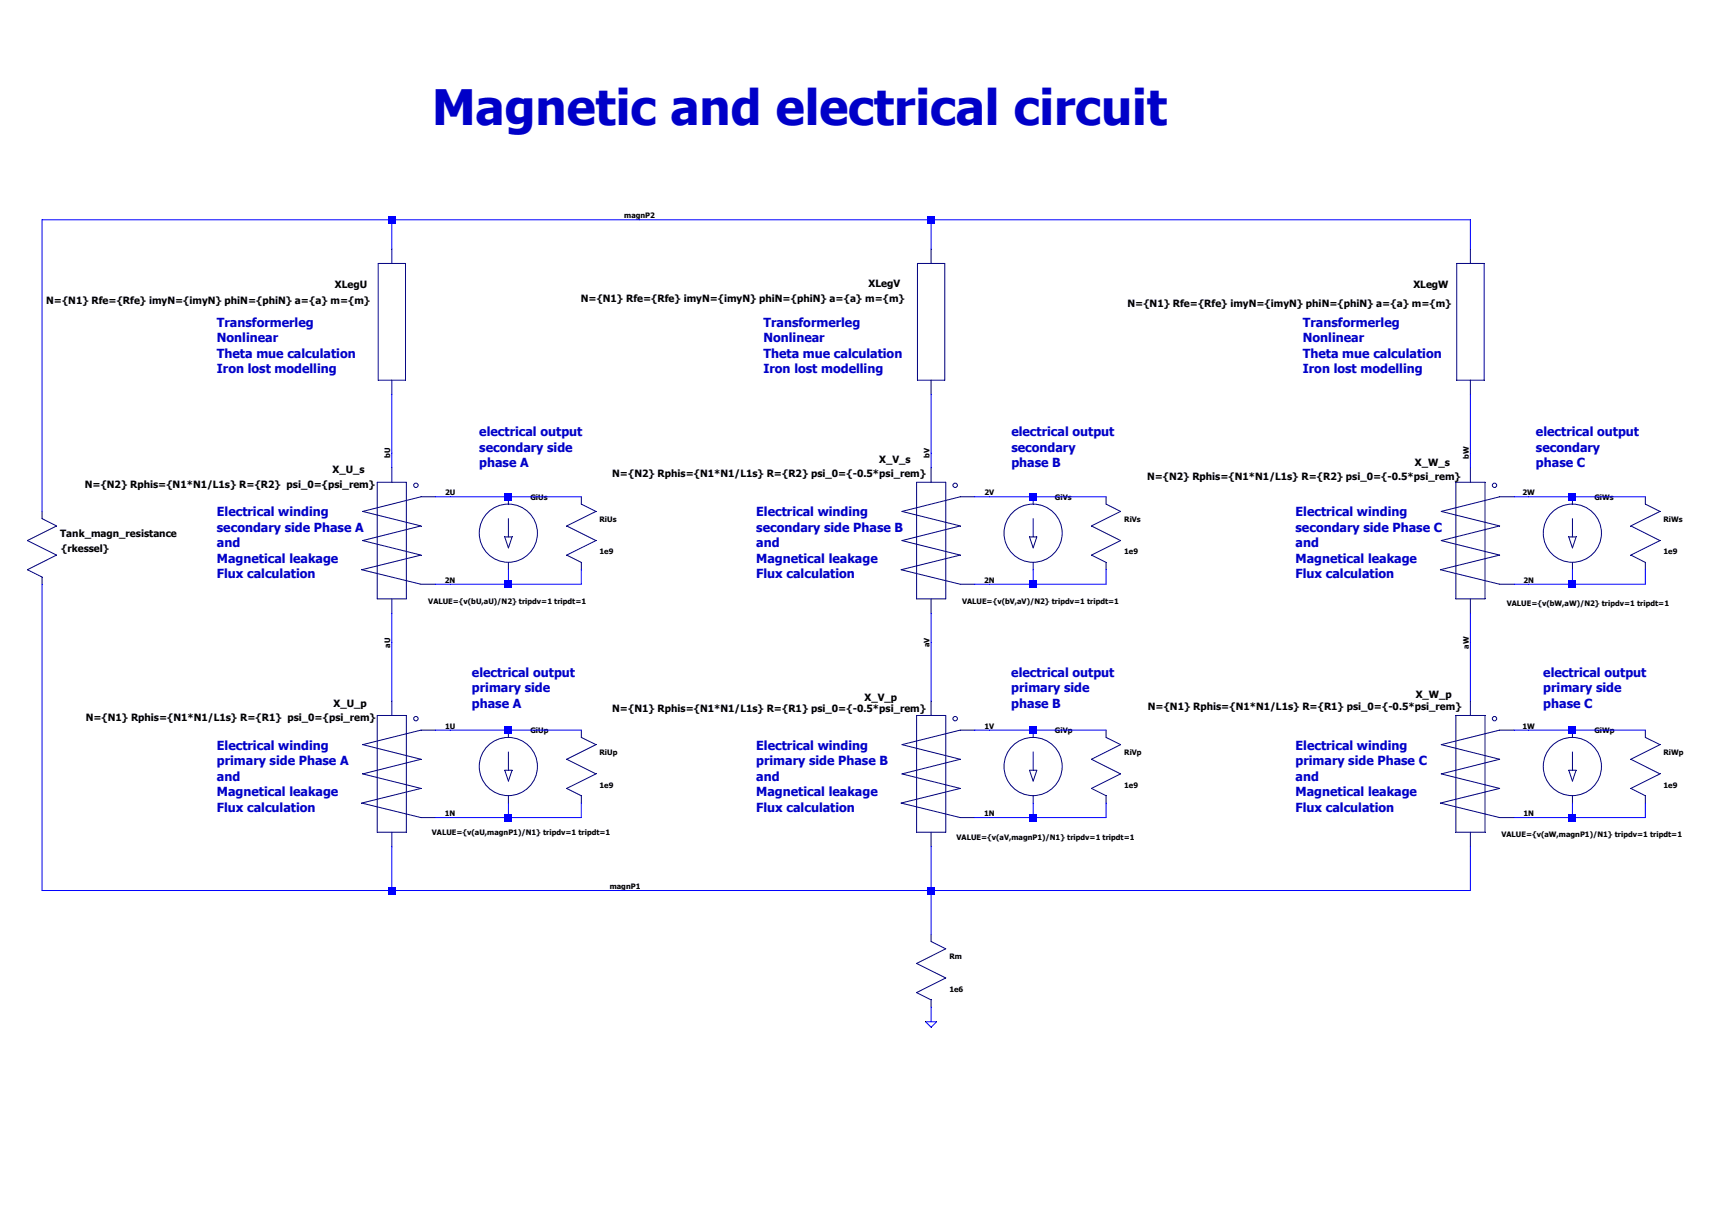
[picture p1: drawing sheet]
Version 4.1
SHEET 1 1228 680
WIRE -192 -480 -576 -480
WIRE 80 -480 -192 -480
WIRE 400 -480 80 -480
WIRE 992 -480 400 -480
WIRE -192 -448 -192 -480
WIRE 400 -448 400 -480
WIRE 992 -448 992 -480
WIRE -192 -224 -192 -288
WIRE 400 -224 400 -288
WIRE 992 -224 992 -288
WIRE -192 -208 -192 -224
WIRE 400 -208 400 -224
WIRE 992 -208 992 -224
WIRE -128 -176 -144 -176
WIRE -64 -176 -128 -176
WIRE 16 -176 -64 -176
WIRE 464 -176 448 -176
WIRE 512 -176 464 -176
WIRE 592 -176 512 -176
WIRE 1056 -176 1040 -176
WIRE 1104 -176 1056 -176
WIRE 1184 -176 1104 -176
WIRE -576 -160 -576 -480
WIRE -128 -80 -144 -80
WIRE -64 -80 -64 -96
WIRE -64 -80 -128 -80
WIRE 16 -80 16 -96
WIRE 16 -80 -64 -80
WIRE 464 -80 448 -80
WIRE 512 -80 512 -96
WIRE 512 -80 464 -80
WIRE 592 -80 592 -96
WIRE 592 -80 512 -80
WIRE 1056 -80 1040 -80
WIRE 1104 -80 1104 -96
WIRE 1104 -80 1056 -80
WIRE 1184 -80 1184 -96
WIRE 1184 -80 1104 -80
WIRE -192 -16 -192 -48
WIRE 400 -16 400 -48
WIRE 992 -16 992 -48
WIRE -192 48 -192 -16
WIRE 400 48 400 -16
WIRE 992 48 992 -16
WIRE -128 80 -144 80
WIRE -64 80 -128 80
WIRE 16 80 -64 80
WIRE 464 80 448 80
WIRE 512 80 464 80
WIRE 592 80 512 80
WIRE 1056 80 1040 80
WIRE 1104 80 1056 80
WIRE 1184 80 1104 80
WIRE -128 176 -144 176
WIRE -64 176 -64 160
WIRE -64 176 -128 176
WIRE 16 176 16 160
WIRE 16 176 -64 176
WIRE 464 176 448 176
WIRE 512 176 512 160
WIRE 512 176 464 176
WIRE 592 176 592 160
WIRE 592 176 512 176
WIRE 1056 176 1040 176
WIRE 1104 176 1104 160
WIRE 1104 176 1056 176
WIRE 1184 176 1184 160
WIRE 1184 176 1104 176
WIRE -576 256 -576 -80
WIRE -192 256 -192 208
WIRE -192 256 -576 256
WIRE 64 256 -192 256
WIRE 400 256 400 208
WIRE 400 256 64 256
WIRE 992 256 992 208
WIRE 992 256 400 256
WIRE 400 304 400 256
WIRE 400 400 400 384
FLAG 400 400 0
FLAG -128 -176 2U
FLAG -128 -80 2N
FLAG 464 -80 2N
FLAG 1056 -80 2N
FLAG -128 176 1N
FLAG 464 176 1N
FLAG 1056 176 1N
FLAG 464 -176 2V
FLAG 1056 -176 2W
FLAG -128 80 1U
FLAG 464 80 1V
FLAG 1056 80 1W
FLAG -192 -224 bU
FLAG 400 -224 bV
FLAG 992 -224 bW
FLAG 992 -16 aW
FLAG 64 256 magnP1
FLAG 80 -480 magnP2
FLAG -192 -16 aU
FLAG 400 -16 aV
SYMBOL schenkel -192 -384 R180
WINDOW 0 27 26 Left 3
WINDOW 39 24 8 Left 3
SYMATTR InstName XLegU
SYMATTR SpiceLine N={N1} Rfe={Rfe} imyN={imyN} phiN={phiN} a={a} m={m}
SYMBOL wicklung -192 -112 R0
WINDOW 0 -65 -94 Left 3
WINDOW 39 -337 -78 Left 3
SYMATTR InstName X_U_s
SYMATTR SpiceLine N={N2} Rphis={N1*N1/L1s} R={R2}  psi_0={psi_rem}
SYMBOL wicklung -192 144 R0
WINDOW 0 -64 -94 Left 3
WINDOW 39 -336 -78 Left 3
SYMATTR InstName X_U_p
SYMATTR SpiceLine N={N1} Rphis={N1*N1/L1s} R={R1}  psi_0={psi_rem}
SYMBOL schenkel 400 -384 R180
WINDOW 0 34 27 Left 3
WINDOW 39 29 10 Left 3
SYMATTR InstName XLegV
SYMATTR SpiceLine N={N1} Rfe={Rfe} imyN={imyN} phiN={phiN} a={a} m={m}
SYMBOL wicklung 400 -112 R0
WINDOW 0 -57 -106 Left 3
WINDOW 39 -350 -90 Left 3
SYMATTR InstName X_V_s
SYMATTR SpiceLine N={N2} Rphis={N1*N1/L1s} R={R2} psi_0={-0.5*psi_rem}
SYMBOL wicklung 400 144 R0
WINDOW 0 -73 -100 Left 3
WINDOW 39 -350 -88 Left 3
SYMATTR InstName X_V_p
SYMATTR SpiceLine N={N1} Rphis={N1*N1/L1s} R={R1} psi_0={-0.5*psi_rem}
SYMBOL schenkel 992 -384 R180
WINDOW 0 24 26 Left 3
WINDOW 39 21 5 Left 3
SYMATTR InstName XLegW
SYMATTR SpiceLine N={N1} Rfe={Rfe} imyN={imyN} phiN={phiN} a={a} m={m}
SYMBOL wicklung 992 -112 R0
WINDOW 0 -61 -102 Left 3
WINDOW 39 -355 -87 Left 3
SYMATTR InstName X_W_s
SYMATTR SpiceLine N={N2} Rphis={N1*N1/L1s} R={R2} psi_0={-0.5*psi_rem}
SYMBOL wicklung 992 144 R0
WINDOW 0 -60 -104 Left 3
WINDOW 39 -354 -91 Left 3
SYMATTR InstName X_W_p
SYMATTR SpiceLine N={N1} Rphis={N1*N1/L1s} R={R1} psi_0={-0.5*psi_rem}
SYMBOL res 384 288 R0
SYMATTR InstName Rm
SYMATTR Value 1e6
SYMBOL f -64 80 R0
WINDOW 3 -84 112 Left 2
SYMATTR Value VALUE={v(aU,magnP1)/N1} tripdv=1 tripdt=1
SYMATTR InstName GiUp
SYMATTR Prefix G
SYMBOL res 0 64 R0
SYMATTR InstName RiUp
SYMATTR Value 1e9
SYMBOL f -64 -176 R0
WINDOW 3 -88 114 Left 2
SYMATTR Value VALUE={v(bU,aU)/N2} tripdv=1 tripdt=1
SYMATTR InstName GiUs
SYMATTR Prefix G
SYMBOL res 0 -192 R0
SYMATTR InstName RiUs
SYMATTR Value 1e9
SYMBOL f 512 -176 R0
WINDOW 3 -78 114 Left 2
SYMATTR Value VALUE={v(bV,aV)/N2} tripdv=1 tripdt=1
SYMATTR InstName GiVs
SYMATTR Prefix G
SYMBOL res 576 -192 R0
SYMATTR InstName RiVs
SYMATTR Value 1e9
SYMBOL f 512 80 R0
WINDOW 3 -84 117 Left 2
SYMATTR Value VALUE={v(aV,magnP1)/N1} tripdv=1 tripdt=1
SYMATTR InstName GiVp
SYMATTR Prefix G
SYMBOL res 576 64 R0
SYMATTR InstName RiVp
SYMATTR Value 1e9
SYMBOL f 1104 -176 R0
WINDOW 3 -72 117 Left 2
SYMATTR Value VALUE={v(bW,aW)/N2} tripdv=1 tripdt=1
SYMATTR InstName GiWs
SYMATTR Prefix G
SYMBOL res 1168 -192 R0
SYMATTR InstName RiWs
SYMATTR Value 1e9
SYMBOL f 1104 80 R0
WINDOW 3 -78 114 Left 2
SYMATTR Value VALUE={v(aW,magnP1)/N1} tripdv=1 tripdt=1
SYMATTR InstName GiWp
SYMATTR Prefix G
SYMBOL res 1168 64 R0
SYMATTR InstName RiWp
SYMATTR Value 1e9
SYMBOL res -592 -176 R0
WINDOW 0 36 40 Left 3
WINDOW 3 37 56 Left 3
SYMATTR InstName Tank_magn_resistance
SYMATTR Value {rkessel}
TEXT -384 -368 Left 4 ;Transformerleg\nNonlinear \nTheta mue calculation\nIron lost modelling
TEXT 80 -536 Left 6 ;Magnetical and electrical circuit
TEXT -96 -248 Left 4 ;electrical output\nsecondary side\nphase A
TEXT 488 -248 Left 4 ;electrical output\nsecondary\nphase B
TEXT 1064 -248 Left 4 ;electrical output\nsecondary\nphase C
TEXT -384 -160 Left 4 ;Electrical winding\nsecondary side Phase A\nand\nMagnetical leakage\nFlux calculation
TEXT -384 96 Left 4 ;Electrical winding\nprimary side Phase A\nand\nMagnetical leakage\nFlux calculation
TEXT 208 -160 Left 4 ;Electrical winding\nsecondary side Phase B\nand\nMagnetical leakage\nFlux calculation
TEXT 208 96 Left 4 ;Electrical winding\nprimary side Phase B\nand\nMagnetical leakage\nFlux calculation
TEXT 800 96 Left 4 ;Electrical winding\nprimary side Phase C\nand\nMagnetical leakage\nFlux calculation
TEXT 800 -160 Left 4 ;Electrical winding\nsecondary side Phase C\nand\nMagnetical leakage\nFlux calculation
TEXT -104 16 Left 4 ;electrical output\nprimary side\nphase A
TEXT 488 16 Left 4 ;electrical output\nprimary side\nphase B
TEXT 1072 16 Left 4 ;electrical output\nprimary side\nphase C
TEXT 216 -368 Left 4 ;Transformerleg\nNonlinear \nTheta mue calculation\nIron lost modelling
TEXT 808 -368 Left 4 ;Transformerleg\nNonlinear \nTheta mue calculation\nIron lost modelling
